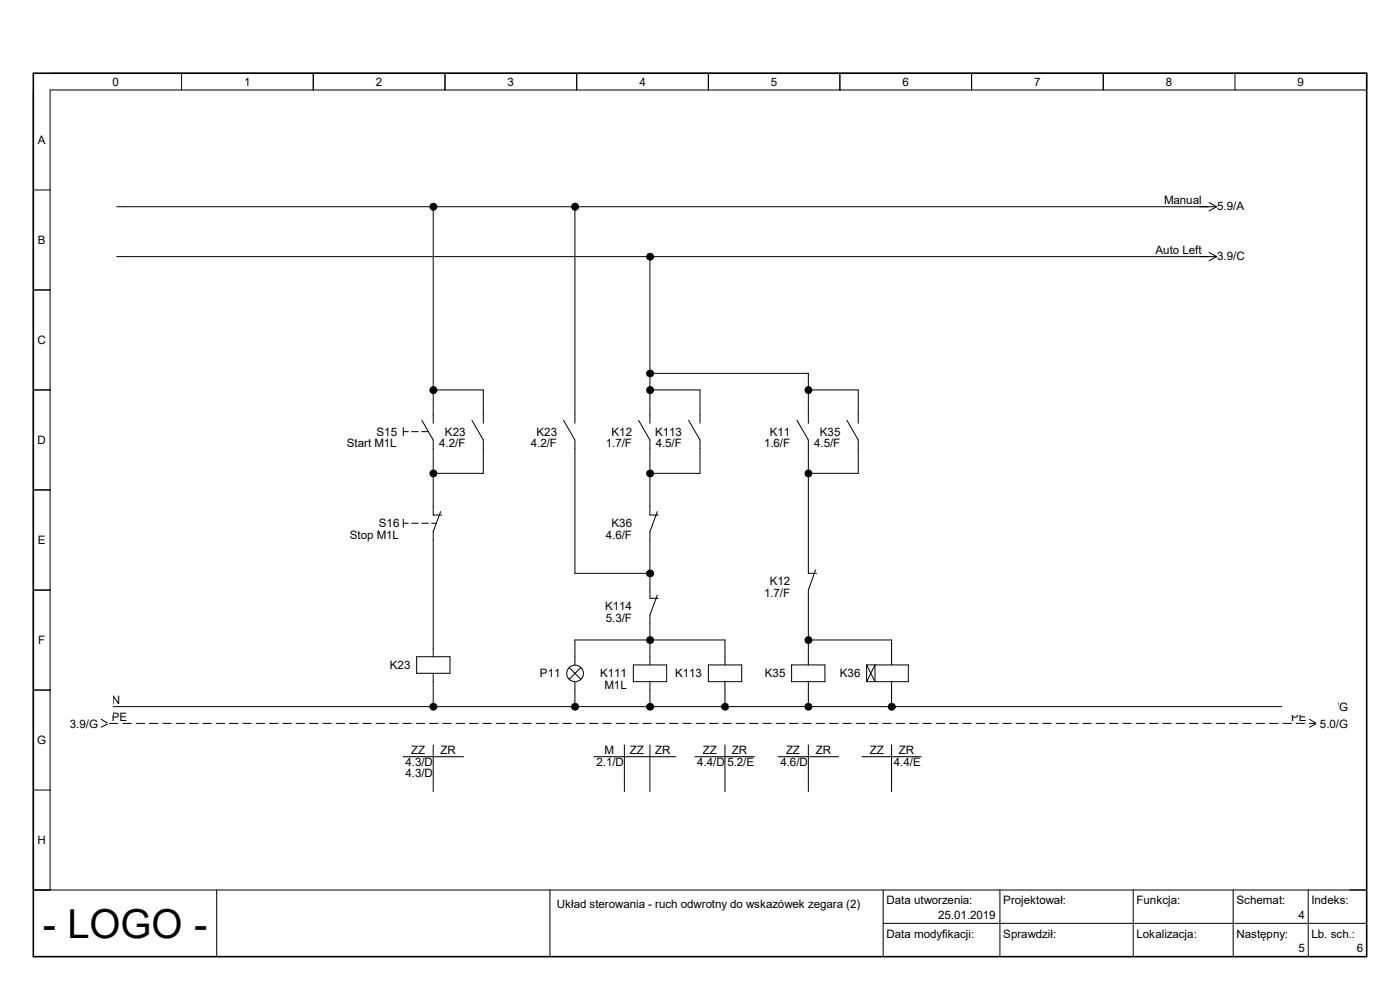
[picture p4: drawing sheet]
<svg xmlns="http://www.w3.org/2000/svg" width="297mm" height="210mm" viewBox="0 0 297 210" stroke-linecap="round" stroke-linejoin="round" font-family="sans-serif">
<path d="M7.1 15.5h282.8v187.4h-282.8z" fill="none" stroke="#000" stroke-width=".34"/>
<g fill="none" stroke="#000" stroke-width=".21">
<path d="M7.1 19.1v169.7h282.8M10.6 15.5h279.3v3.6h-279.3v169.7M38.5 15.5v3.6M66.5 15.5v3.6M94.4 15.5v3.6M122.3 15.5v3.6M150.3 15.5v3.6M178.2 15.5v3.6M206.1 15.5v3.6M234.1 15.5v3.6M262 15.5v3.6M7.1 40.3h3.5"/>
<path d="M24.8 43.9h233.3M24.8 54.4h233.3M91.9 43.9v45.9M122 43.9v45.9M137.9 54.4v35.4M256.5 43l1.6 .9M256.5 53.6l1.6 .8M258.1 43.9l-1.6 .8M258.1 54.4l-1.6 .9M7.1 61.5h3.5M137.9 79.2h33.6v10.6M7.1 82.7h3.5"/>
<path d="M85.6 91.6h1M85.6 90.7v1.8M87.3 91.6h1.4M89.5 91.6h1.4M89.5 89.2l2.4 4.1v16h1.8M91.9 82.7h10.6v7.1M100.1 89.2l2.4 4.1v7.1h-10.6M119.5 89.2l2.5 4.1v28.3h15.9M135.5 89.2l2.4 4.1v16h1.8M137.9 82.7h10.6v7.1M146.1 89.2l2.4 4.1v7.1h-10.6M169.1 89.2l2.4 4.1v28.3h1.7"/>
<path d="M171.5 82.7h10.6v7.1M179.7 89.2l2.4 4.1v7.1h-10.6M7.1 103.9h3.5M85.6 110.2v1.7M85.6 111h1M87.3 111h1.4M89.5 111h1.4M91.6 111h1M93.5 108.5l-1.6 4.3v26.5M139.4 108.5l-1.5 4.3v14.1h1.8M7.1 125.2h3.5M88.4 139.3h7.1v3.5h-7.1z"/>
<path d="M139.4 126.2l-1.5 4.3v10.6M171.5 135.8h17.6v5.3M173 120.9l-1.5 4.3v15.9M7.1 146.4h3.5M21.4 149l1.6 .9M21.4 152.6l1.4 .8M22.8 153.5l-1.4 .8M23 149.9l-1.6 .9M23 149.9h256.3M23.2 153.5h1.9M26 153.5h1.9M28.8 153.5h2"/>
<path d="M31.6 153.5h2M34.5 153.5h1.9M37.3 153.5h1.9M40.1 153.5h2M43 153.5h1.9M45.8 153.5h2M48.6 153.5h1.9M51.4 153.5h2M54.3 153.5h1.9M57.1 153.5h2M59.9 153.5h2M62.7 153.5h2"/>
<path d="M65.6 153.5h1.9M68.4 153.5h2M71.2 153.5h2M74.1 153.5h1.9M76.9 153.5h1.9M79.7 153.5h2M82.5 153.5h2M85.4 153.5h1.9M88.2 153.5h2M91.1 153.5h1.9M91.9 142.8v7.1M91.9 158v9.9"/>
<path d="M93.9 153.5h1.9M96.7 153.5h1.9M99.5 153.5h2M102.4 153.5h1.9M105.2 153.5h1.9M108 153.5h1.9M110.8 153.5h2M113.7 153.5h1.9M116.5 153.5h1.9M119.3 153.5h2M120.7 141.6l2.5 2.5M122 141.1v-5.3h31.8v5.3"/>
<path d="M122 144.6v5.3M122.2 153.5h1.9M123.2 141.6l-2.5 2.5M125 153.5h1.9M127.8 153.5h2M130.6 153.5h2M132.5 158v9.9M133.5 153.5h1.9M134.4 141.1h7v3.5h-7zM136.3 153.5h2M137.9 144.6v5.3M137.9 158v9.9"/>
<path d="M139.1 153.5h2M141.9 153.5h2M144.8 153.5h1.9M147.6 153.5h2M150.3 141.1h7.1v3.5h-7.1zM150.5 153.5h1.9M153.3 153.5h1.9M153.8 144.6v5.3M153.8 158v9.9M156.1 153.5h1.9M158.9 153.5h2M161.8 153.5h1.9"/>
<path d="M164.6 153.5h1.9M167.4 153.5h2M167.9 141.1h7.1v3.5h-7.1zM170.2 153.5h2M171.5 144.6v5.3M171.5 158v9.9M173.1 153.5h1.9M175.9 153.5h1.9M178.7 153.5h2M181.6 153.5h1.9M183.9 141.1h8.8v3.5h-8.8M183.9 141.1l1.7 3.5v-3.5l-1.7 3.5"/>
<path d="M183.9 141.1v3.5M184.4 153.5h1.9M187.2 153.5h1.9M189.1 144.6v5.3M189.1 158v9.9M190 153.5h2M192.9 153.5h1.9M195.7 153.5h2M198.5 153.5h2M201.3 153.5h2M204.2 153.5h1.9M207 153.5h2"/>
<path d="M209.8 153.5h2M212.7 153.5h1.9M215.5 153.5h1.9M218.3 153.5h2M221.1 153.5h2M224 153.5h1.9M226.8 153.5h2M229.7 153.5h1.9M232.5 153.5h1.9M235.3 153.5h1.9M238.1 153.5h2M241 153.5h1.9"/>
<path d="M243.8 153.5h1.9M246.6 153.5h1.9M249.4 153.5h2M252.3 153.5h1.9M255.1 153.5h1.9M257.9 153.5h2M260.7 153.5h2M263.6 153.5h1.9M266.4 153.5h2M269.2 153.5h2M272.1 153.5h1.9M274.9 153.5h1.9"/>
<path d="M277.7 153.5h1.4M277.7 149l1.6 .9M277.7 152.6l1.4 .8M279.1 153.5l-1.4 .8M279.3 149.9l-1.6 .9M7.1 167.6h3.5M85.5 160.5h12.8M126 160.5h17.3M147.4 160.5h12.7M165.1 160.5h12.8M182.9 160.5h12.5M46 188.8v14.1"/>
<path d="M116.7 188.8v14.1M187.4 195.9h102.5M187.4 188.8v14.1M212.1 188.8v14.1M240.4 188.8v14.1M261.6 188.8v14.1M277.5 188.8v14.1"/>
<circle cx="122" cy="142.9" r="1.77"/>
</g>
<g fill="#000">
<circle cx="92" cy="43.9" r=".72"/>
<circle cx="122" cy="43.9" r=".72"/>
<circle cx="137.9" cy="54.5" r=".71"/>
<circle cx="137.9" cy="79.2" r=".71"/>
<circle cx="92" cy="82.8" r=".72"/>
<circle cx="137.9" cy="82.8" r=".72"/>
<circle cx="171.5" cy="82.8" r=".71"/>
<circle cx="92" cy="100.4" r=".71"/>
<circle cx="137.9" cy="100.4" r=".71"/>
<circle cx="171.5" cy="100.4" r=".7"/>
<circle cx="137.9" cy="135.8" r=".71"/>
<circle cx="137.9" cy="121.7" r=".71"/>
<circle cx="171.5" cy="135.8" r=".71"/>
<circle cx="92" cy="149.9" r=".71"/>
<circle cx="122" cy="149.9" r=".71"/>
<circle cx="137.9" cy="149.9" r=".71"/>
<circle cx="153.8" cy="149.9" r=".7"/>
<circle cx="171.5" cy="149.9" r=".71"/>
<circle cx="189.2" cy="149.9" r=".71"/>
</g>
<g fill="none" stroke="#000" stroke-width=".25">
<circle cx="92" cy="43.9" r=".72"/>
<circle cx="122" cy="43.9" r=".72"/>
<circle cx="137.9" cy="54.5" r=".71"/>
<circle cx="137.9" cy="79.2" r=".71"/>
<circle cx="92" cy="82.8" r=".72"/>
<circle cx="137.9" cy="82.8" r=".72"/>
<circle cx="171.5" cy="82.8" r=".71"/>
<circle cx="92" cy="100.4" r=".71"/>
<circle cx="137.9" cy="100.4" r=".71"/>
<circle cx="171.5" cy="100.4" r=".7"/>
<circle cx="137.9" cy="135.8" r=".71"/>
<circle cx="137.9" cy="121.7" r=".71"/>
<circle cx="171.5" cy="135.8" r=".71"/>
<circle cx="92" cy="149.9" r=".71"/>
<circle cx="122" cy="149.9" r=".71"/>
<circle cx="137.9" cy="149.9" r=".71"/>
<circle cx="153.8" cy="149.9" r=".7"/>
<circle cx="171.5" cy="149.9" r=".71"/>
<circle cx="189.2" cy="149.9" r=".71"/>
</g>
<g fill="#fff">
<path d="M12.1 58.4h11.8v93.2h-11.8z"/>
<path d="M271.9 58.4h11.8v93.2h-11.8z"/>
</g>
<text font-size="8.5" x="9.1" y="199">- LOGO -</text>
<g font-size="2.5">
<text x="23.9" y="18.2">0</text>
<text x="51.8" y="18.2">1</text>
<text x="79.8" y="18.2">2</text>
<text x="107.7" y="18.2">3</text>
<text x="135.6" y="18.2">4</text>
<text x="163.5" y="18.2">5</text>
<text x="191.5" y="18.2">6</text>
<text x="219.4" y="18.2">7</text>
<text x="247.4" y="18.2">8</text>
<text x="275.3" y="18.2">9</text>
<text x="8" y="30.6">A</text>
<text x="247" y="43.2">Manual</text>
<text x="258.2" y="44.6">5.9/A</text>
<text x="8" y="51.9">B</text>
<text x="245.2" y="53.8">Auto Left</text>
<text x="258.2" y="55.2">3.9/C</text>
<text x="8" y="73.1">C</text>
<text x="8" y="94.3">D</text>
<text x="73.6" y="94.9">Start M1L</text>
<text x="79.9" y="92.4">S15</text>
<text x="93.2" y="94.9">4.2/F</text>
<text x="94.4" y="92.4">K23</text>
<text x="112.6" y="94.9">4.2/F</text>
<text x="113.8" y="92.4">K23</text>
<text x="128.5" y="94.9">1.7/F</text>
<text x="129.8" y="92.4">K12</text>
<text x="139" y="92.4">K113</text>
<text x="139.1" y="94.9">4.5/F</text>
<text x="162.1" y="94.9">1.6/F</text>
<text x="163.3" y="92.4">K11</text>
<text x="172.7" y="94.9">4.5/F</text>
<text x="173.9" y="92.4">K35</text>
<text x="80.4" y="111.8">S16</text>
<text x="129.8" y="111.8">K36</text>
<text x="8" y="115.5">E</text>
<text x="74.2" y="114.3">Stop M1L</text>
<text x="128.5" y="114.3">4.6/F</text>
<text x="163.3" y="124.2">K12</text>
<text x="128.4" y="129.5">K114</text>
<text x="128.5" y="132">5.3/F</text>
<text x="162.1" y="126.7">1.7/F</text>
<text x="8.1" y="136.7">F</text>
<text x="82.7" y="141.9">K23</text>
<text x="114.6" y="143.7">P11</text>
<text x="127.3" y="143.7">K111</text>
<text x="143.2" y="143.7">K113</text>
<text x="162.3" y="143.7">K35</text>
<text x="178.2" y="143.7">K36</text>
<text x="23.7" y="149.4">N</text>
<text x="128.3" y="146.1">M1L</text>
<text x="14.8" y="154.3">3.9/G</text>
<text x="23.7" y="152.9">PE</text>
<text x="273.9" y="152.9">PE</text>
<text x="280" y="154.3">5.0/G</text>
<text x="280" y="150.8">5.0/G</text>
<text x="7.9" y="157.9">G</text>
<text x="87.2" y="160">ZZ</text>
<text x="93.5" y="160">ZR</text>
<text x="128.2" y="160">M</text>
<text x="133.6" y="160">ZZ</text>
<text x="139" y="160">ZR</text>
<text x="149.1" y="160">ZZ</text>
<text x="155.3" y="160">ZR</text>
<text x="166.8" y="160">ZZ</text>
<text x="173.1" y="160">ZR</text>
<text x="184.5" y="160">ZZ</text>
<text x="190.7" y="160">ZR</text>
<text x="86" y="162.5">4.3/D</text>
<text x="86" y="164.9">4.3/D</text>
<text x="126.5" y="162.5">2.1/D</text>
<text x="147.9" y="162.5">4.4/D 5.2/E</text>
<text x="165.6" y="162.5">4.6/D</text>
<text x="189.7" y="162.5">4.4/E</text>
<text x="8" y="179.1">H</text>
<text x="188.1" y="191.8">Data utworzenia:</text>
<text x="212.9" y="191.8">Projektował:</text>
<text x="241.1" y="191.8">Funkcja:</text>
<text x="262.3" y="191.8">Schemat:</text>
<text x="278.3" y="191.8">Indeks:</text>
<text x="118.1" y="192.5">Układ sterowania - ruch odwrotny do wskazówek zegara (2)</text>
<text x="199.1" y="195">25.01.2019</text>
<text x="275.5" y="195">4</text>
<text x="188.1" y="198.9">Data modyfikacji:</text>
<text x="212.9" y="198.9">Sprawdził:</text>
<text x="241.1" y="198.9">Lokalizacja:</text>
<text x="262.3" y="198.9">Następny:</text>
<text x="275.5" y="202.1">5</text>
<text x="278.3" y="198.9">Lb. sch.:</text>
<text x="287.9" y="202.1">6</text>
</g>
</svg>
